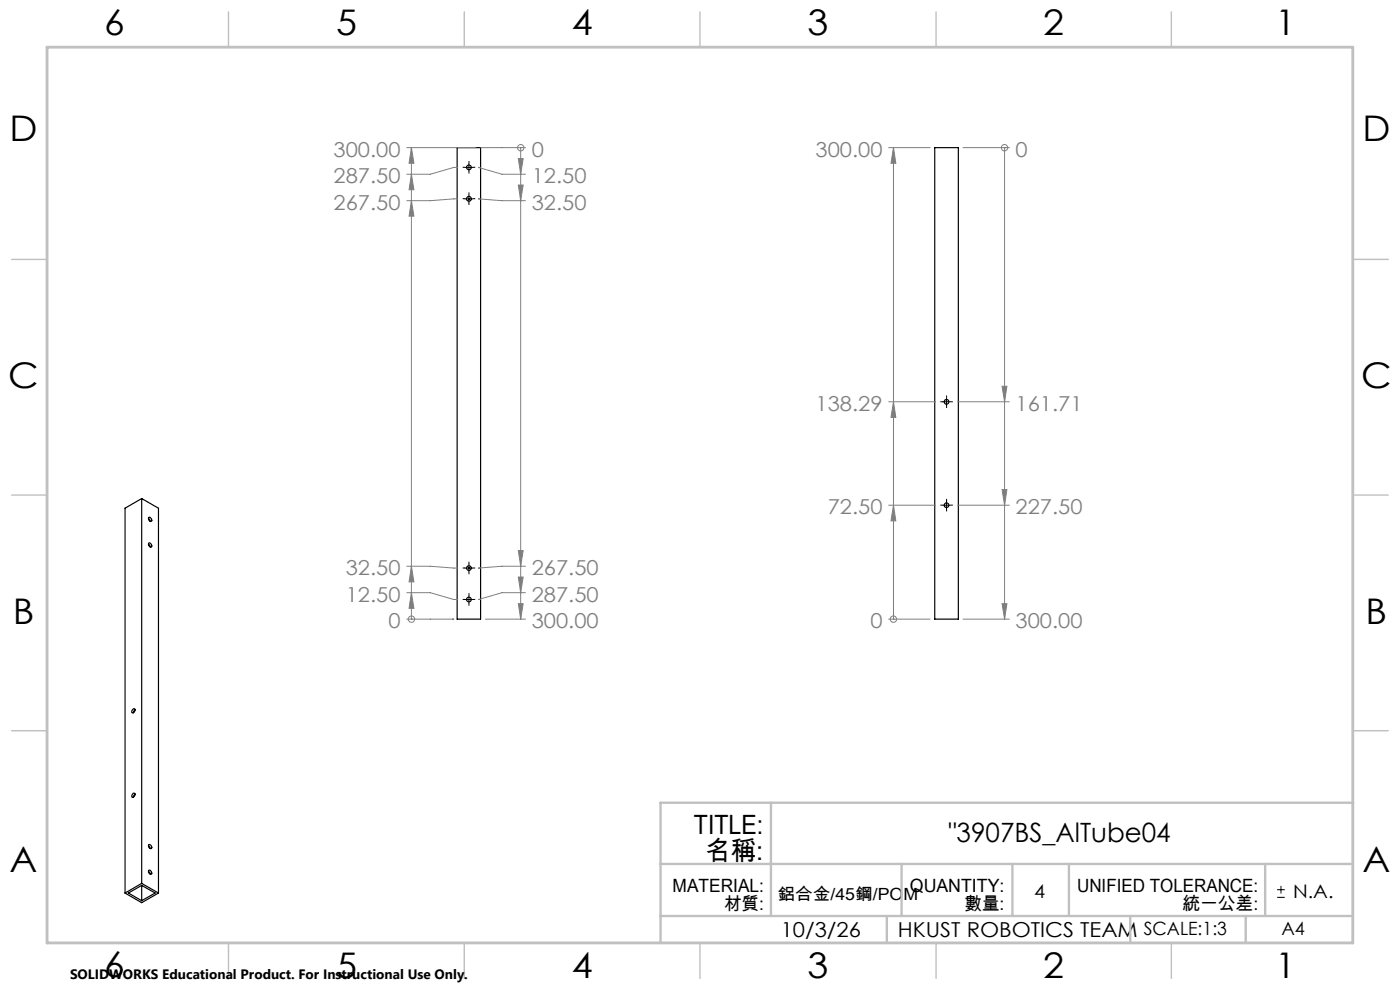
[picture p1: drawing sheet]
<svg xmlns="http://www.w3.org/2000/svg" width="297mm" height="210mm" viewBox="0 0 297 210" stroke-linecap="round" stroke-linejoin="round" font-family="sans-serif">
<g fill="none" stroke="#000" stroke-width=".25">
<path d="M97 31.3h5v100h-5zM198.3 31.3h5v100h-5zM30.1 105.8l-3.6 2v81.6M30.1 105.8v81.6M30.1 105.8l3.5 2v81.6M31.5 115.4l.4 .6M31.5 110l.4 .6M31.6 109.7a.5 .5 0 0 1 .5 .3 .5 .5 0 0 1-.1 .6l-.4-.3zM31.6 115.2a.5 .5 0 0 1 .5 .3 .5 .5 0 0 1-.1 .6l-.4-.4zM28.2 150.5l.2-.2a.47 .47 0 0 1 .1 .6 .47 .47 0 0 1-.5 .2zM28.6 150.6l-.3 .6M28.2 168.4l.2-.2a.47 .47 0 0 1 .1 .6 .47 .47 0 0 1-.5 .2z"/>
<path d="M28.6 168.5l-.3 .6M31.5 179.4l.4 .6M31.6 179.1a.5 .5 0 0 1 .5 .3 .5 .5 0 0 1-.1 .6l-.4-.3zM26.5 189.4l3.6 2.1 3.5-2.1M30.1 187.8v3.3M30.1 187.4l-3.6 2M30.1 187.8l-2.9 1.6 2.9 1.7M30.1 187.8l2.8 1.6-2.8 1.7M30.1 187.4l3.5 2M31.5 184.7a.47 .47 0 0 1 .6 .2 .47 .47 0 0 1-.1 .6l-.4-.3zM31.5 184.8l.4 .6"/>
<circle cx="99.5" cy="35.5" r=".5"/>
<circle cx="99.5" cy="42.2" r=".51"/>
<circle cx="200.8" cy="85.2" r=".5"/>
<circle cx="200.8" cy="107.2" r=".5"/>
<circle cx="99.5" cy="120.5" r=".5"/>
<circle cx="99.5" cy="127.2" r=".5"/>
</g>
<g fill="none" stroke="#000" stroke-width=".21">
<path d="M98.6 35.5h1.7M99.5 34.7v1.6M98.6 42.2h1.7M99.5 41.3v1.7M200 85.2h1.6M200.8 84.4v1.7M99.5 119.7v1.6M200 107.2h1.6M200.8 106.3v1.7M98.6 120.5h1.7M98.6 127.2h1.7M99.5 126.3v1.7"/>
<path d="M270.9 190.4h1.7M270.9 188.7h1.7M271.7 187.9v1.6"/>
</g>
<g fill="none" stroke="#808080" stroke-width=".21">
<path d="M86.3 31.3h14.7M87.3 37l.5 3.2h-1zM87.3 31.3l.5 3.3h-1zM87.3 31.3v100M97.1 35.5h-.8l-5 1.5h-5M101.8 35.5h-.3l5 1.5h5M102 31.3h9.5M110 33.6h1l-.5 3.4zM110 39.3h1l-.5 3.3zM110.5 31.3h.1M110.5 31.3v100M188.5 31.3h8.8"/>
<path d="M189.5 31.3l.5 3.3h-1zM189.5 31.3v100M204.3 31.3h9.8M213.1 31.3h.1M213.1 31.3v100M87.3 42.6l.5 3.3h-1zM97.1 42.2l-5.8 .4h-5M101.8 42.2h-.3l5 .4h5M188.5 85.2h10M189.5 85.2l.5 3.3h-1zM203.1 85.2h11M212.6 81.9h1l-.5 3.3z"/>
<path d="M110 116.8h1l-.5 3.3zM188.5 107.2h10M189.5 107.2l.5 3.3h-1zM203.1 107.2h11M212.6 103.8h1l-.5 3.4zM86.3 131.3h10M86.3 125.7h5l5 1.5h.8M86.3 120.1h5l5.8 .4M87.3 125.7l.5 3.3h-1zM87.3 120.1l.5 3.3h-1zM87.3 131.3h.1M103 131.3h8.5"/>
<path d="M110 122.4h1l-.5 3.3zM110 128h1l-.5 3.3zM111.5 125.7h-5l-5 1.5h.3M111.5 120.1h-5l-5 .4h.3M188.5 131.3h8.8M189.5 131.3h.1M204.3 131.3h9.8M212.6 128h1l-.5 3.3z"/>
<circle cx="110.5" cy="31.3" r=".68"/>
<circle cx="213.1" cy="31.3" r=".68"/>
<circle cx="87.3" cy="131.3" r=".68"/>
<circle cx="189.5" cy="131.3" r=".68"/>
</g>
<g fill="none" stroke="#000" stroke-width=".21" stroke-dasharray="15.2 1.3 1.3 1.3" stroke-linecap="butt">
<path d="M98.7 35.5h-.5M99.5 34.7v-.5M99.5 36.3v.5M100.3 35.5h.5M98.7 42.2h-.5M99.5 41.3v-.5M99.5 43v.5M100.3 42.2h.5M200 85.2h-.5M200.8 84.4v-.5M200.8 86.1v.5M201.6 85.2h.5"/>
<path d="M99.5 119.7v-.5M200 107.2h-.5M200.8 106.3v-.5M200.8 108v.5M201.6 107.2h.5M98.7 120.5h-.5M98.7 127.2h-.5M99.5 121.3v.5M99.5 126.3v-.5M99.5 128v.5M100.3 120.5h.5M100.3 127.2h.5"/>
</g>
<path d="M287 55h7.5M287 144.8v55.2h-187.2" fill="none" stroke="#c0c0c0" stroke-width=".21"/>
<path d="M163.5 170.3v24M287.1 170.3h-147v29.7M140.1 194.3h146.5M140.1 183.3h146.9M188.1 194.3v5.7M191.3 183.3v11M214.8 183.3v11M226.8 183.3v11M239.8 194.3v5.7M264.3 194.3v5.7M268.4 183.3v11" fill="none" stroke="#c0c0c0" stroke-width=".5"/>
<g fill="none" stroke="#c0c0c0" stroke-width=".3">
<path d="M48.5 2.5v7.5M98.5 2.5v7.5M148.5 2.5v7.5M198.6 2.5v7.5M248.5 2.5v7.5M2.5 55h7.5M287 55h7.5M2.5 105h7.5M287 105h7.5M2.5 155h7.5M287 155h7.5M48.5 200v7.5"/>
<path d="M98.5 200v7.5M148.5 200v7.5M198.6 200v7.5M248.5 200v7.5"/>
</g>
<path d="M10 10h277v190h-277z" fill="none" stroke="#c0c0c0" stroke-width=".6"/>
<path d="M87.3 125.7l.5 3.3h-1zM87.3 120.1l.5 3.3h-1zM87.3 42.6l.5 3.3h-1zM87.3 37l.5 3.2h-1zM87.3 31.3l.5 3.3h-1zM110 33.6h1l-.5 3.4zM110 39.3h1l-.5 3.3zM110 116.8h1l-.5 3.3zM110 122.4h1l-.5 3.3zM110 128h1l-.5 3.3zM189.5 107.2l.5 3.3h-1zM189.5 85.2l.5 3.3h-1zM189.5 31.3l.5 3.3h-1zM212.6 81.9h1l-.5 3.3zM212.6 103.8h1l-.5 3.4zM212.6 128h1l-.5 3.3z" fill="#808080"/>
<g font-size="7.5">
<text x="22.1" y="7.3">6</text>
<text x="71.3" y="7.4">5</text>
<text x="121.3" y="7.4">4</text>
<text x="171.3" y="7.4">3</text>
<text x="221.3" y="7.4">2</text>
<text x="270.5" y="7.4">1</text>
<text x="2" y="29.9">D</text>
<text x="289" y="29.9">D</text>
<text x="1.8" y="82.4">C</text>
<text x="288.8" y="82.4">C</text>
<text x="2.7" y="132.4">B</text>
<text x="289.7" y="132.4">B</text>
<text x="2" y="184.9">A</text>
<text x="289" y="184.9">A</text>
<text x="22.1" y="207.3">6</text>
<text x="71.3" y="207.4">5</text>
<text x="121.3" y="207.4">4</text>
<text x="171.3" y="207.4">3</text>
<text x="221.3" y="207.4">2</text>
<text x="270.5" y="207.4">1</text>
</g>
<g font-size="5.6">
<text x="147.2" y="176.9">TITLE:</text>
<text x="201.2" y="178.6">&quot;3907BS_AlTube04</text>
<text x="149.6" y="182.5">名稱:</text>
</g>
<g font-size="4.4" fill="#808080">
<text x="70.8" y="33.2">300.00</text>
<text x="112.8" y="33.2">0</text>
<text x="173" y="33.2">300.00</text>
<text x="215.4" y="33.2">0</text>
<text x="70.8" y="38.8">287.50</text>
<text x="112.8" y="38.8">12.50</text>
<text x="70.8" y="44.4">267.50</text>
<text x="112.8" y="44.4">32.50</text>
<text x="173" y="87.1">138.29</text>
<text x="215.4" y="87.1">161.71</text>
<text x="175.6" y="109.1">72.50</text>
<text x="215.4" y="109.1">227.50</text>
<text x="73.4" y="122">32.50</text>
<text x="112.8" y="122">267.50</text>
<text x="73.4" y="127.6">12.50</text>
<text x="112.8" y="127.6">287.50</text>
<text x="82.4" y="133.2">0</text>
<text x="112.8" y="133.2">300.00</text>
<text x="184.7" y="133.2">0</text>
<text x="215.4" y="133.2">300.00</text>
</g>
<g font-size="4.4">
<text x="165.6" y="198.7">10/3/26</text>
<text x="190.5" y="198.7">HKUST ROBOTICS TEAM</text>
</g>
<g font-size="4">
<text x="219.4" y="190.5">4</text>
<text x="274.3" y="190.5">N.A.</text>
</g>
<g font-size="3.9">
<text x="142.7" y="189.2">MATERIAL:</text>
<text x="193" y="189.2">QUANTITY:</text>
<text x="228.5" y="189.2">UNIFIED TOLERANCE:</text>
<text x="153.6" y="193.1">材質:</text>
<text x="204.6" y="193.1">數量:</text>
<text x="250.8" y="193.1">統一公差:</text>
<text x="242.6" y="198.4">SCALE:1:3</text>
<text x="271.9" y="198.4">A4</text>
</g>
<text font-size="3.6" x="164.9" y="190.8">鋁合金/45鋼/POM</text>
<text font-size="2.9" x="14.9" y="207.6">SOLIDWORKS Educational Product. For Instructional Use Only.</text>
</svg>
